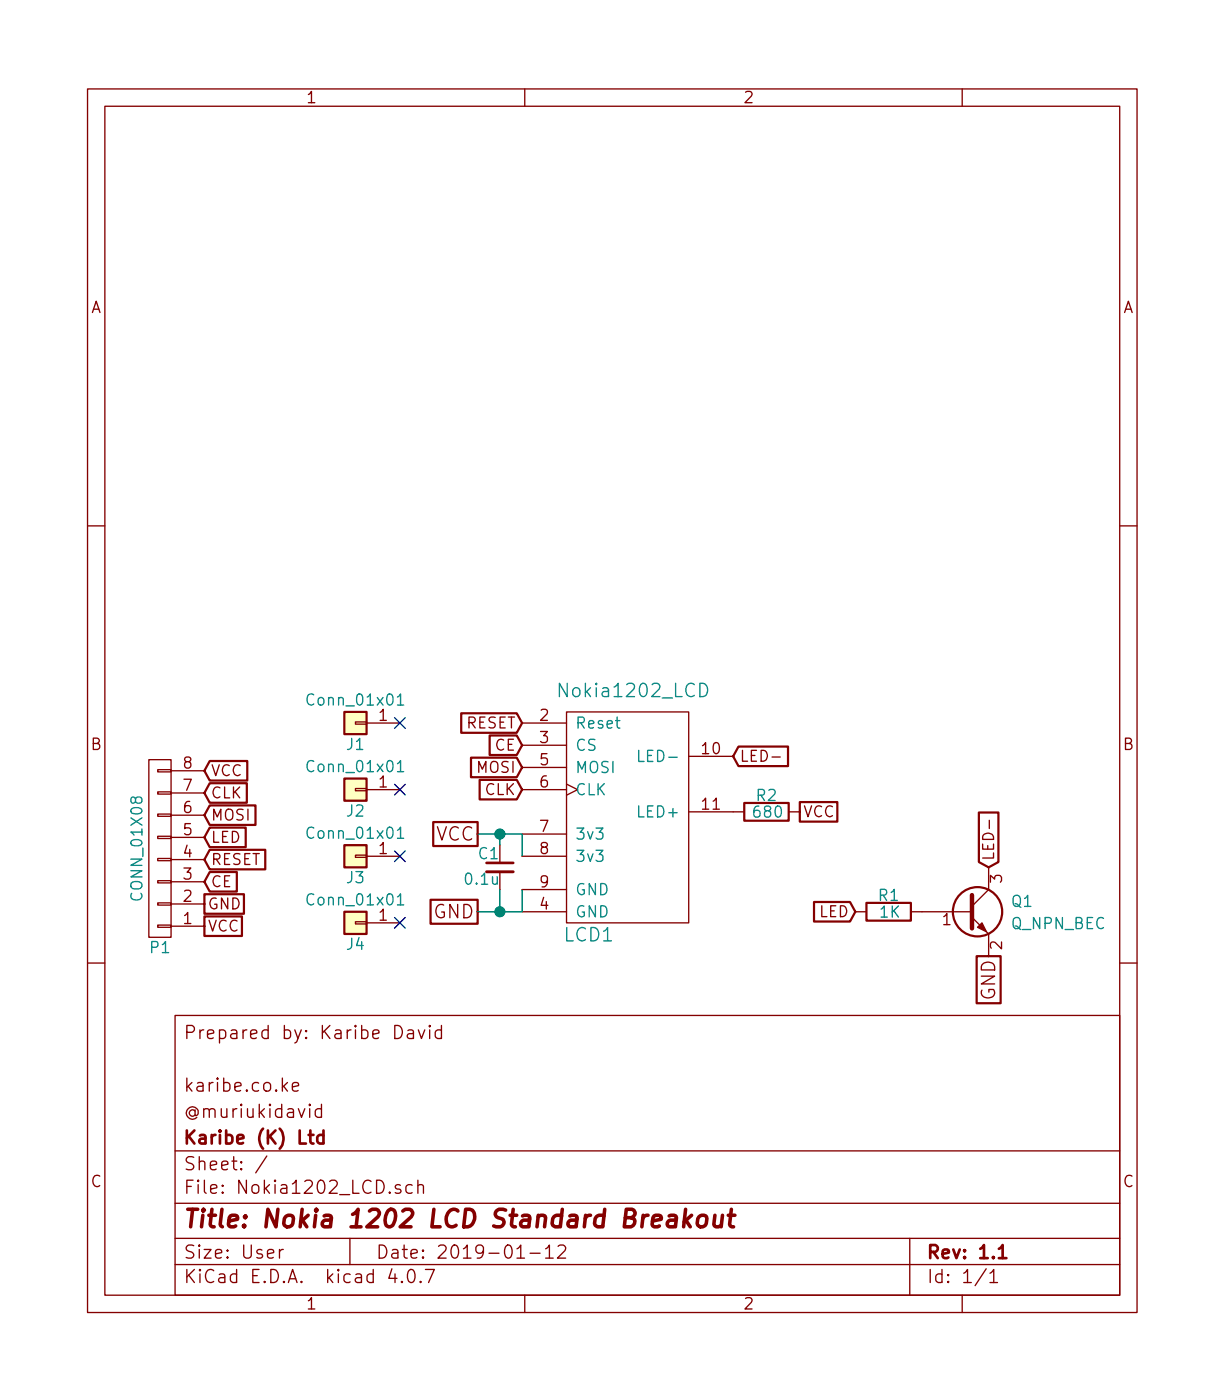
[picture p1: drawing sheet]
EESchema Schematic File Version 2
LIBS:Switch
LIBS:supertex
LIBS:siliconi
LIBS:silabs
LIBS:sensors
LIBS:Sensor_Humidity
LIBS:Sensor_Current
LIBS:RFSolutions
LIBS:rfcom
LIBS:RF_Bluetooth
LIBS:Relay
LIBS:regul
LIBS:references
LIBS:pspice
LIBS:Power_Management
LIBS:powerint
LIBS:power
LIBS:philips
LIBS:Oscillators
LIBS:opto
LIBS:onsemi
LIBS:nxp
LIBS:nordicsemi
LIBS:motorola
LIBS:motor_drivers
LIBS:Motor
LIBS:modules
LIBS:microcontrollers
LIBS:microchip
LIBS:memory
LIBS:Mechanical
LIBS:MCU_Texas_MSP430
LIBS:MCU_ST_STM32
LIBS:MCU_ST_STM8
LIBS:MCU_Parallax
LIBS:MCU_NXP_S08
LIBS:MCU_NXP_LPC
LIBS:MCU_NXP_Kinetis
LIBS:MCU_Microchip_PIC32
LIBS:MCU_Microchip_PIC24
LIBS:MCU_Microchip_PIC18
LIBS:MCU_Microchip_PIC16
LIBS:MCU_Microchip_PIC12
LIBS:MCU_Microchip_PIC10
LIBS:maxim
LIBS:Logic_TTL_IEEE
LIBS:logic_programmable
LIBS:Logic_CMOS_IEEE
LIBS:Logic_CMOS_4000
LIBS:Logic_74xx
LIBS:Logic_74xgxx
LIBS:linear
LIBS:LEM
LIBS:LED
LIBS:Lattice
LIBS:ir
LIBS:intersil
LIBS:interface
LIBS:intel
LIBS:infineon
LIBS:hc11
LIBS:Graphic
LIBS:gennum
LIBS:ftdi
LIBS:FPGA_Actel
LIBS:Espressif
LIBS:ESD_Protection
LIBS:elec-unifil
LIBS:DSP_Microchip_DSPIC33
LIBS:dsp
LIBS:driver_gate
LIBS:Display
LIBS:Diode
LIBS:digital-audio
LIBS:device
LIBS:Decawave
LIBS:dc-dc
LIBS:cypress
LIBS:contrib
LIBS:Connector
LIBS:brooktre
LIBS:Bosch
LIBS:bbd
LIBS:Battery_Management
LIBS:audio
LIBS:atmel
LIBS:analog_switches
LIBS:analog_devices
LIBS:Altera
LIBS:adc-dac
LIBS:ac-dc
LIBS:Nokia1202_LCD-cache
EELAYER 25 0
EELAYER END
$Descr User 5512 6299
encoding utf-8
Sheet 1 1
Title "Nokia 1202 LCD Standard Breakout"
Date "2019-01-12"
Rev "1.1"
Comp "Karibe (K) Ltd"
Comment1 "@muriukidavid"
Comment2 "karibe.co.ke"
Comment3 ""
Comment4 "Prepared by: Karibe David"
$EndDescr
Text GLabel 2150 3750 0    60   UnSpc ~ 0
VCC
Text GLabel 2150 4100 0    60   UnSpc ~ 0
GND
Text GLabel 920  4165 2    49   UnSpc ~ 0
VCC
$Comp
L Nokia1202_LCD-rescue:CONN_01X08-RESCUE-Nokia1202_LCD P1
U 1 1
P 720 3815
F 0 "P1" H 720 4265 50  0000 C CNN
F 1 "CONN_01X08" V 820 3815 50  0000 C CNN
F 2 "Pin_Headers:Pin_Header_Straight_1x08" H 720 3815 50  0001 C CNN
F 3 "" H 720 3815 50  0000 C CNN
	1    720  3815
	-1   0    0    1   
$EndComp
Text GLabel 920  4065 2    49   UnSpc ~ 0
GND
Text GLabel 920  3865 2    49   Input ~ 0
RESET
Text GLabel 2350 3350 0    49   Input ~ 0
CE
Text GLabel 920  3965 2    49   Input ~ 0
CE
Text GLabel 2350 3250 0    49   Input ~ 0
RESET
Text GLabel 920  3665 2    49   Input ~ 0
MOSI
Text GLabel 920  3565 2    49   Input ~ 0
CLK
Text GLabel 920  3465 2    49   Input ~ 0
VCC
Text GLabel 2350 3450 0    49   Input ~ 0
MOSI
Text GLabel 2350 3550 0    49   Input ~ 0
CLK
Text GLabel 3600 3650 2    49   UnSpc ~ 0
VCC
Text GLabel 920  3765 2    49   Input ~ 0
LED
Text GLabel 3300 3400 2    49   Input ~ 0
LED-
$Comp
L Nokia1202_LCD-rescue:nokia1202LCD-RESCUE-Nokia1202_LCD LCD1
U 1 1
P 2850 3200
F 0 "LCD1" H 2650 2200 60  0000 C CNN
F 1 "Nokia1202_LCD" H 2850 3300 60  0000 C CNN
F 2 "Displays:Nokia1202LCD_folded" H 2850 3200 60  0001 C CNN
F 3 "" H 2850 3200 60  0001 C CNN
	1    2850 3200
	1    0    0    -1  
$EndComp
Wire Wire Line
	2150 3750 2350 3750
$Comp
L device:C_Small C1
U 1 1
P 2250 3900
F 0 "C1" H 2150 3965 50  0000 L CNN
F 1 "0.1u" H 2085 3850 50  0000 L CNN
F 2 "Capacitors_Tantalum_SMD:CP_Tantalum_Case-A_EIA-3216-18_Wave" H 2250 3900 50  0001 C CNN
F 3 "" H 2250 3900 50  0001 C CNN
	1    2250 3900
	1    0    0    -1  
$EndComp
Wire Wire Line
	2250 3750 2250 3800
Connection ~ 2250 3750
Wire Wire Line
	2350 3750 2350 3850
Wire Wire Line
	2350 4100 2350 4000
Wire Wire Line
	2250 4000 2250 4100
Wire Wire Line
	2150 4100 2350 4100
Connection ~ 2250 4100
$Comp
L device:R R2
U 1 1
P 3450 3650
F 0 "R2" V 3520 3650 50  0000 C CNN
F 1 "680" V 3445 3645 50  0000 C CNN
F 2 "Resistors_SMD:R_0805" V 3380 3650 50  0001 C CNN
F 3 "" H 3450 3650 50  0001 C CNN
	1    3450 3650
	0    -1   -1   0   
$EndComp
$Comp
L Conn_01x01 J3
U 1 1
P 1600 3850
F 0 "J3" H 1600 3950 50  0000 C CNN
F 1 "Conn_01x01" H 1600 3750 50  0000 C CNN
F 2 "Pin_Headers:Pin_Header_Angled_1x01_Pitch2.54mm" H 1600 3850 50  0001 C CNN
F 3 "" H 1600 3850 50  0001 C CNN
	1    1600 3850
	-1   0    0    1   
$EndComp
$Comp
L Conn_01x01 J4
U 1 1
P 1600 4150
F 0 "J4" H 1600 4250 50  0000 C CNN
F 1 "Conn_01x01" H 1600 4050 50  0000 C CNN
F 2 "Pin_Headers:Pin_Header_Angled_1x01_Pitch2.54mm" H 1600 4150 50  0001 C CNN
F 3 "" H 1600 4150 50  0001 C CNN
	1    1600 4150
	-1   0    0    1   
$EndComp
$Comp
L Conn_01x01 J1
U 1 1
P 1600 3250
F 0 "J1" H 1600 3350 50  0000 C CNN
F 1 "Conn_01x01" H 1600 3150 50  0000 C CNN
F 2 "Pin_Headers:Pin_Header_Angled_1x01_Pitch2.54mm" H 1600 3250 50  0001 C CNN
F 3 "" H 1600 3250 50  0001 C CNN
	1    1600 3250
	-1   0    0    1   
$EndComp
$Comp
L Conn_01x01 J2
U 1 1
P 1600 3550
F 0 "J2" H 1600 3650 50  0000 C CNN
F 1 "Conn_01x01" H 1600 3450 50  0000 C CNN
F 2 "Pin_Headers:Pin_Header_Angled_1x01_Pitch2.54mm" H 1600 3550 50  0001 C CNN
F 3 "" H 1600 3550 50  0001 C CNN
	1    1600 3550
	-1   0    0    1   
$EndComp
NoConn ~ 1800 4150
NoConn ~ 1800 3850
NoConn ~ 1800 3550
NoConn ~ 1800 3250
$Comp
L Q_NPN_BEC Q1
U 1 1
P 4350 4100
F 0 "Q1" H 4550 4150 50  0000 L CNN
F 1 "Q_NPN_BEC" H 4550 4050 50  0000 L CNN
F 2 "TO_SOT_Packages_SMD:SOT-23" H 4550 4200 50  0001 C CNN
F 3 "" H 4350 4100 50  0001 C CNN
	1    4350 4100
	1    0    0    -1  
$EndComp
Text GLabel 4450 4300 3    60   UnSpc ~ 0
GND
$Comp
L device:R R1
U 1 1
P 4000 4100
F 0 "R1" V 4070 4100 50  0000 C CNN
F 1 "1K" V 3995 4095 50  0000 C CNN
F 2 "Resistors_SMD:R_0805" V 3930 4100 50  0001 C CNN
F 3 "" H 4000 4100 50  0001 C CNN
	1    4000 4100
	0    -1   -1   0   
$EndComp
Text GLabel 3850 4100 0    49   Input ~ 0
LED
Text GLabel 4450 3900 1    49   Input ~ 0
LED-
$EndSCHEMATC
